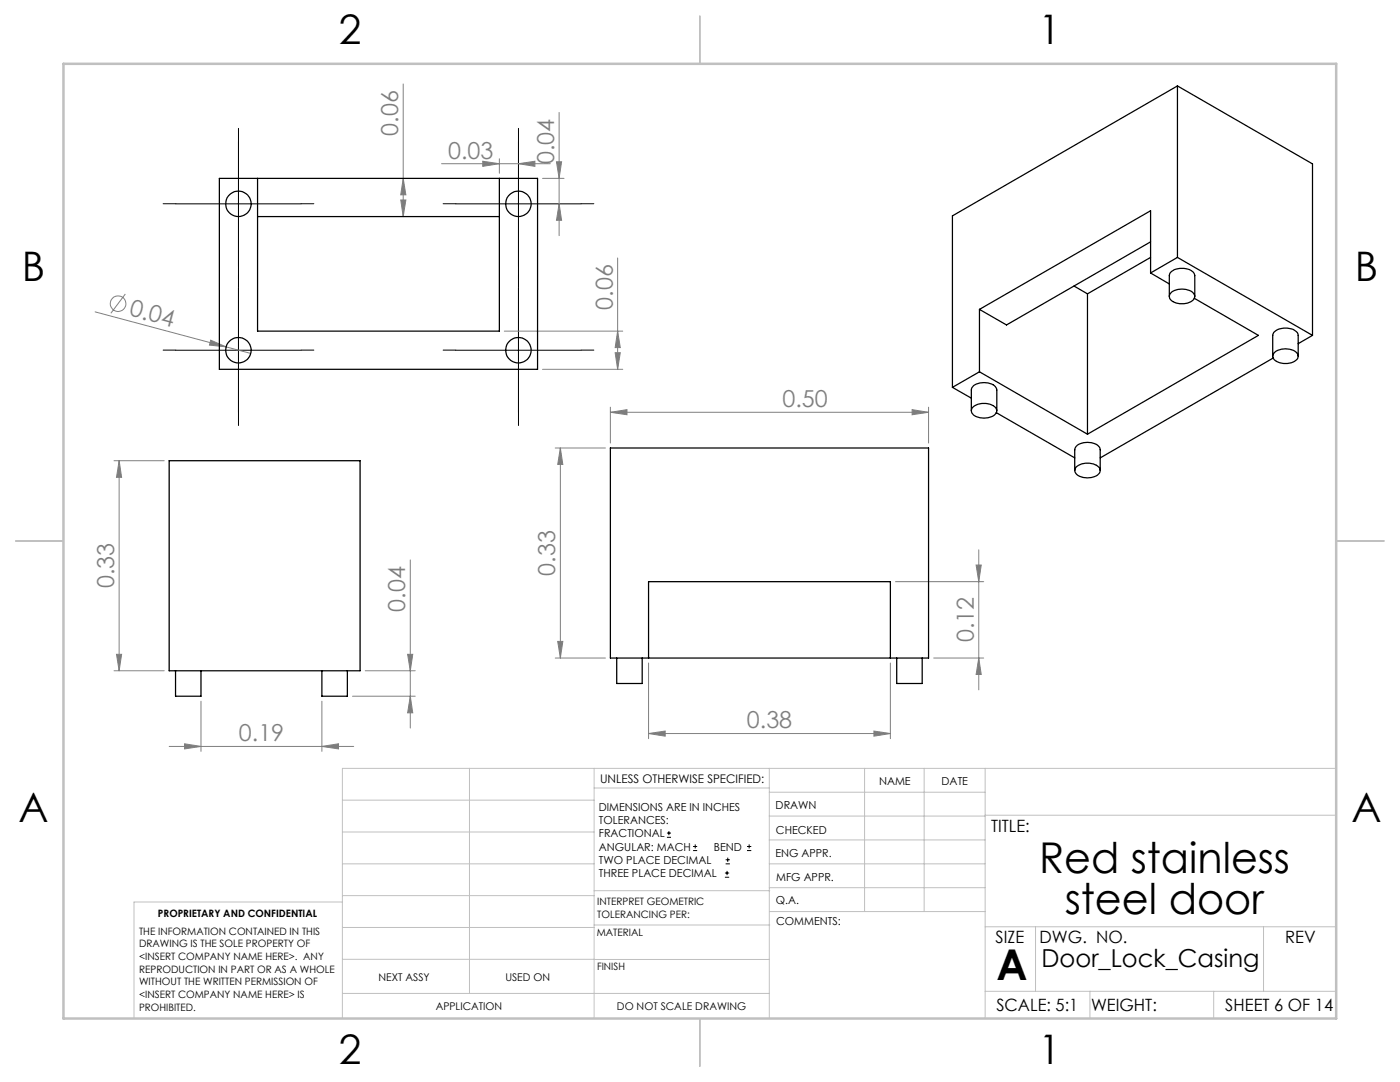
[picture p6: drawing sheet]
<svg xmlns="http://www.w3.org/2000/svg" width="279mm" height="216mm" viewBox="0 0 279 216" stroke-linecap="round" stroke-linejoin="round" font-family="sans-serif">
<g fill="none" stroke="#808080" stroke-width=".2">
<path d="M80.5 16.8v26.4M80 39.9h1l-.5 3.3zM80.5 35.6l.5 3.3h-1zM88.1 32.7h21.7M96.3 32.2l3.4 .5-3.4 .5zM99.7 31.7v2.9M103.5 32.7l3.3-.5v1zM108.3 35.6h4.3M111.1 32.3h1l-.5 3.3zM111.6 22.4v24.6M25 58.7l-2.9 3.8M111.6 40.7l.5 3.3h-1z"/>
<path d="M123.3 51.5v22.2M19 62.2l31 8.3M42.1 67.9l3 1.3-3.3-.3zM100.6 66.1h23.7M108.3 73.7h16M122.8 70.4h1l-.5 3.3zM123.3 66.1l.5 3.3h-1zM22.8 91.9h10M23.8 91.9l.5 3.3h-1.1zM23.8 91.9v41.9M110.8 89.4h10M111.8 89.4v41.9"/>
<path d="M111.8 89.4l.5 3.3h-1zM121.8 82.3l3.3-.6v1.1zM121.8 81.2v7.2M121.8 82.3h63.5M182 81.7l3.3 .6-3.3 .5zM185.3 81.2v7.2M81.9 111.7v33.6M178.7 116.1h17.6M194.8 112.7h1l-.5 3.4zM195.3 109.7v28M22.8 133.8h10M23.2 130.6h1.1l-.5 3.2z"/>
<path d="M40.1 139.9v10M64.2 139.9v10M70.3 138.9h12.6M72.9 133.8h10M81.4 130.6h1l-.5 3.2zM81.9 138.9l.5 3.3h-1zM110.8 131.3h10M111.3 128h1l-.5 3.3zM129.4 132.3v15.1M177.7 132.3v15.1M186.3 131.3h10M195.3 131.3l.5 3.3h-1z"/>
<path d="M33.8 148.9h36.8M36.8 148.4l3.3 .5-3.3 .5zM64.2 148.9l3.4-.5v1zM129.4 146.4l3.4-.5v1zM129.4 146.4h48.3M174.4 145.9l3.3 .5-3.3 .5z"/>
<circle cx="23.6" cy="60.6" r="1.55"/>
</g>
<g fill="none" stroke="#000" stroke-width=".2">
<path d="M47.6 28.2v25M103.5 28.2v25M35.1 40.7h25M47.6 57.4v25M90.9 40.7h25.1M103.5 57.4v25M35.1 69.9h25M90.9 69.9h25.1M133.1 167.1h.8M133.1 166.2h.8M133.5 165.8v.9M138.3 169.7h.8"/>
<path d="M138.3 168.9h.8M138.7 168.5v.8M144.7 175h.8M144.7 174.2h.8M144.8 172.4h.9M144.8 171.6h.9M145.1 173.8v.8M145.2 171.1v.9M149.1 169.7h.8M149.1 168.9h.8M149.5 168.5v.8"/>
</g>
<g fill="none" stroke="#000" stroke-width=".2" stroke-dasharray="15.2 1.3 1.3 1.3">
<path d="M47.6 28.2v-2.6M103.5 28.2v-2.6M35.1 40.7h-2.5M47.6 53.2v2.5M47.6 57.4v-2.6M60.1 40.7h2.5M91 40.7h-2.6M103.5 57.4v-2.6M103.5 53.2v2.5M116 40.7h2.5M35.1 69.9h-2.5M60.1 69.9h2.5"/>
<path d="M91 69.9h-2.6M116 69.9h2.5M47.6 82.4v2.5M103.5 82.4v2.5"/>
</g>
<g fill="none" stroke="#c0c0c0" stroke-width=".2">
<path d="M68.3 159.7h50.3M93.7 153.3v44.9M118.6 153.3v49.9M118.6 157.2h34.9M153.5 153.3v49.9M153.5 158.1h43.1M172.5 153.3v28.6M184.4 153.3v28.6M196.6 153.3v49.9M266.7 153.3h-198.4v49.9M68.3 178.7h50.3M68.3 172.4h50.3"/>
<path d="M68.3 166h50.3M68.3 180h-41.6v23.2M118.6 177.7h35M153.5 167.6h43.1M153.5 162.8h43.1M153.5 172.4h43.1M153.5 177.1h43.1M196.6 162.7h70.1M68.3 198.2h85.2M68.3 191.4l85.2 .1M68.3 185.1h50.3M118.6 184.6h35"/>
<path d="M153.6 181.9h43M196.6 197.8h70.1M196.6 184.9h70.1M206.7 184.9v12.9M217.5 197.8v5.4M242.2 197.8v5.4M252.2 184.9v12.9"/>
</g>
<path d="M139.7 3.2v9.5M3.1 107.9h9.6M266.7 107.9h9.5M139.7 203.2v9.6" fill="none" stroke="#c0c0c0" stroke-width=".25"/>
<path d="M12.7 12.7h254v190.5h-254z" fill="none" stroke="#c0c0c0" stroke-width=".5"/>
<g fill="#808080">
<path d="M42.1 67.9l3 1.3-3.3-.3z"/>
<path d="M36.8 148.4l3.3 .5-3.3 .5zM64.2 148.9l3.4-.5v1zM121.8 82.3l3.3-.6v1.1zM182 81.7l3.3 .6-3.3 .5z"/>
<path d="M129.4 146.4l3.4-.5v1zM174.4 145.9l3.3 .5-3.3 .5z"/>
<path d="M103.5 32.7l3.3-.5v1zM96.3 32.2l3.4 .5-3.4 .5z"/>
<path d="M23.2 130.6h1.1l-.5 3.2zM23.8 91.9l.5 3.3h-1.1zM81.9 138.9l.5 3.3h-1zM81.4 130.6h1l-.5 3.2z"/>
<path d="M111.6 40.7l.5 3.3h-1zM111.1 32.3h1l-.5 3.3z"/>
<path d="M111.8 89.4l.5 3.3h-1zM111.3 128h1l-.5 3.3zM194.8 112.7h1l-.5 3.4zM195.3 131.3l.5 3.3h-1z"/>
<path d="M80.5 35.6l.5 3.3h-1zM80 39.9h1l-.5 3.3zM123.3 66.1l.5 3.3h-1zM122.8 70.4h1l-.5 3.3z"/>
</g>
<g fill="none" stroke="#000" stroke-width=".25">
<path d="M235 17.1l-44.9 26v34.2M235 17.1v34.3M235 17.1l26.9 15.6v34.2M43.8 35.6h63.5v38.1h-63.5zM51.4 35.6v30.5h48.3v-30.5M51.4 43.2h48.3M214.3 57.1l2.7 1.5M217 58.6v28M229.6 54.5l3.8 2.2M229.6 54.5v-12.4l-34.1 19.6M229.6 48.3l-28.7 16.5-5.4-3.1M229.6 51.4l-12.6 7.2"/>
<path d="M233.4 59.2v-4.2a1.93 1.93 0 0 1 2.1-1.4 2.66 2.66 0 0 1 2.9 1.2v4.4M233.8 58.3a3.7 3.7 0 0 1 4.4 .2 1.12 1.12 0 0 1-.8 1.8 3.5 3.5 0 0 1-3.9-.7l-.1-.7zM235 51.4l-5.4 3.1M235 51.4l26.9 15.5M238.3 59.5l12.8 7.4-34.1 19.7M190.1 77.3l3.8 2.1M195.5 74.2l-5.4 3.1M195.5 74.2l21.5 12.4M195.5 61.7v12.5M254 71.1v-4.2a2.23 2.23 0 0 1 2.5-1.4 2.39 2.39 0 0 1 2.5 1.2l.1 4.4M254.1 71.4l-34.5 20M254.3 70.4a3.5 3.5 0 0 1 4.7 .2 1.18 1.18 0 0 1-.9 1.6 3.5 3.5 0 0 1-4-.7l-.1-.4z"/>
<path d="M261.9 66.9l-2.8 1.7M33.8 91.9h38.1v41.9h-38.1zM121.8 89.4h63.5v41.9h-63.5zM193.9 82v-4.2a2.21 2.21 0 0 1 2.5-1.5 2.62 2.62 0 0 1 2.5 1.3v4.4M194.1 81.3a3.5 3.5 0 0 1 4.7 .2 1.31 1.31 0 0 1-1.3 1.8 3.3 3.3 0 0 1-3.5-.9l-.1-.4zM198.8 82.3l15.7 9.1M214.5 93.9v-4.2a2.21 2.21 0 0 1 2.5-1.4 2.21 2.21 0 0 1 2.6 1.4v4.2M214.8 93.2a3.6 3.6 0 0 1 4.7 .2 1.31 1.31 0 0 1-1.3 1.8 3.1 3.1 0 0 1-3.7-1.1v-.4zM35 133.8v5.1h5.1v-5.1M64.2 133.8v5.1h5.1v-5.1M123.1 131.3v5.1h5.1v-5.1M129.4 131.3v-15.2h48.3v15.2"/>
<path d="M179 131.3v5.1h5v-5.1"/>
<circle cx="47.6" cy="40.7" r="2.54"/>
<circle cx="103.5" cy="40.7" r="2.53"/>
<circle cx="47.6" cy="69.9" r="2.54"/>
<circle cx="103.5" cy="69.9" r="2.53"/>
</g>
<g font-size="8.5">
<text x="207.4" y="174.2">Red stainless</text>
<text x="212.5" y="182.3">steel door</text>
<text x="198.9" y="195.5">A</text>
</g>
<g font-size="8.1">
<text x="67.6" y="8.9">2</text>
<text x="207.3" y="8.9">1</text>
<text x="4.4" y="56.2">B</text>
<text x="270.4" y="56.2">B</text>
<text x="3.7" y="164.1">A</text>
<text x="269.7" y="164.1">A</text>
<text x="67.6" y="212.4">2</text>
<text x="207.3" y="212.4">1</text>
</g>
<text font-size="4.9" x="207.9" y="193">Door_Lock_Casing</text>
<g font-size="4.7" fill="#808080">
<text x="79.5" y="27.1" transform="rotate(-90 79.5 27.1)">0.06</text>
<text x="89.4" y="31.7">0.03</text>
<text x="110.6" y="32.8" transform="rotate(-90 110.6 32.8)">0.04</text>
<text x="25.6" y="62.9" transform="rotate(15 25.6 62.9)">0.04</text>
<text x="122.3" y="61.8" transform="rotate(-90 122.3 61.8)">0.06</text>
<text x="156.1" y="81.2">0.50</text>
<text x="22.8" y="117.4" transform="rotate(-90 22.8 117.4)">0.33</text>
<text x="110.8" y="114.9" transform="rotate(-90 110.8 114.9)">0.33</text>
<text x="80.9" y="122.1" transform="rotate(-90 80.9 122.1)">0.04</text>
<text x="194.3" y="128.2" transform="rotate(-90 194.3 128.2)">0.12</text>
<text x="47.7" y="147.9">0.19</text>
<text x="149.1" y="145.3">0.38</text>
</g>
<g font-size="3.4">
<text x="197.8" y="166">TITLE:</text>
<text x="198.7" y="188.1">SIZE</text>
<text x="207.5" y="188.1">DWG. NO.</text>
<text x="256.5" y="188.2">REV</text>
<text x="198.8" y="201.7">SCALE: 5:1</text>
<text x="217.7" y="201.8">WEIGHT:</text>
<text x="244.5" y="201.7">SHEET 6 OF 14</text>
</g>
<text font-size="2.4" x="119.8" y="156.2">UNLESS OTHERWISE SPECIFIED:</text>
<g font-size="2.2">
<text x="119.5" y="161.8">DIMENSIONS ARE IN INCHES</text>
<text x="154.8" y="161.4">DRAWN</text>
<text x="175.4" y="156.6">NAME</text>
<text x="187.9" y="156.7">DATE</text>
<text x="119.5" y="164.4">TOLERANCES:</text>
<text x="119.5" y="167.1">FRACTIONAL</text>
<text x="154.9" y="166.3">CHECKED</text>
<text x="119.5" y="169.7">ANGULAR: MACH</text>
<text x="119.5" y="172.4">TWO PLACE DECIMAL</text>
<text x="142.5" y="169.7">BEND</text>
<text x="154.8" y="171">ENG APPR.</text>
<text x="119.5" y="175">THREE PLACE DECIMAL</text>
<text x="154.9" y="175.7">MFG APPR.</text>
<text x="154.9" y="180.4">Q.A.</text>
<text x="154.9" y="184.6">COMMENTS:</text>
</g>
<g font-size="2.1">
<text x="75.5" y="195.7">NEXT ASSY</text>
<text x="100.9" y="195.7">USED ON</text>
<text x="86.9" y="201.5">APPLICATION</text>
<text x="123.1" y="201.6">DO NOT SCALE DRAWING</text>
</g>
<g font-size="2">
<text x="31.5" y="182.9">PROPRIETARY AND CONFIDENTIAL</text>
<text x="119.2" y="180.6">INTERPRET GEOMETRIC</text>
<text x="119.2" y="183.1">TOLERANCING PER:</text>
<text x="27.8" y="186.5">THE INFORMATION CONTAINED IN THIS</text>
<text x="27.8" y="189">DRAWING IS THE SOLE PROPERTY OF</text>
<text x="27.8" y="191.6">&lt;INSERT COMPANY NAME HERE&gt;. ANY</text>
<text x="119.1" y="186.7">MATERIAL</text>
<text x="27.8" y="194.1">REPRODUCTION IN PART OR AS A WHOLE</text>
<text x="27.8" y="196.6">WITHOUT THE WRITTEN PERMISSION OF</text>
<text x="119.1" y="193.5">FINISH</text>
<text x="27.8" y="199.1">&lt;INSERT COMPANY NAME HERE&gt; IS</text>
<text x="27.8" y="201.7">PROHIBITED.</text>
</g>
</svg>
